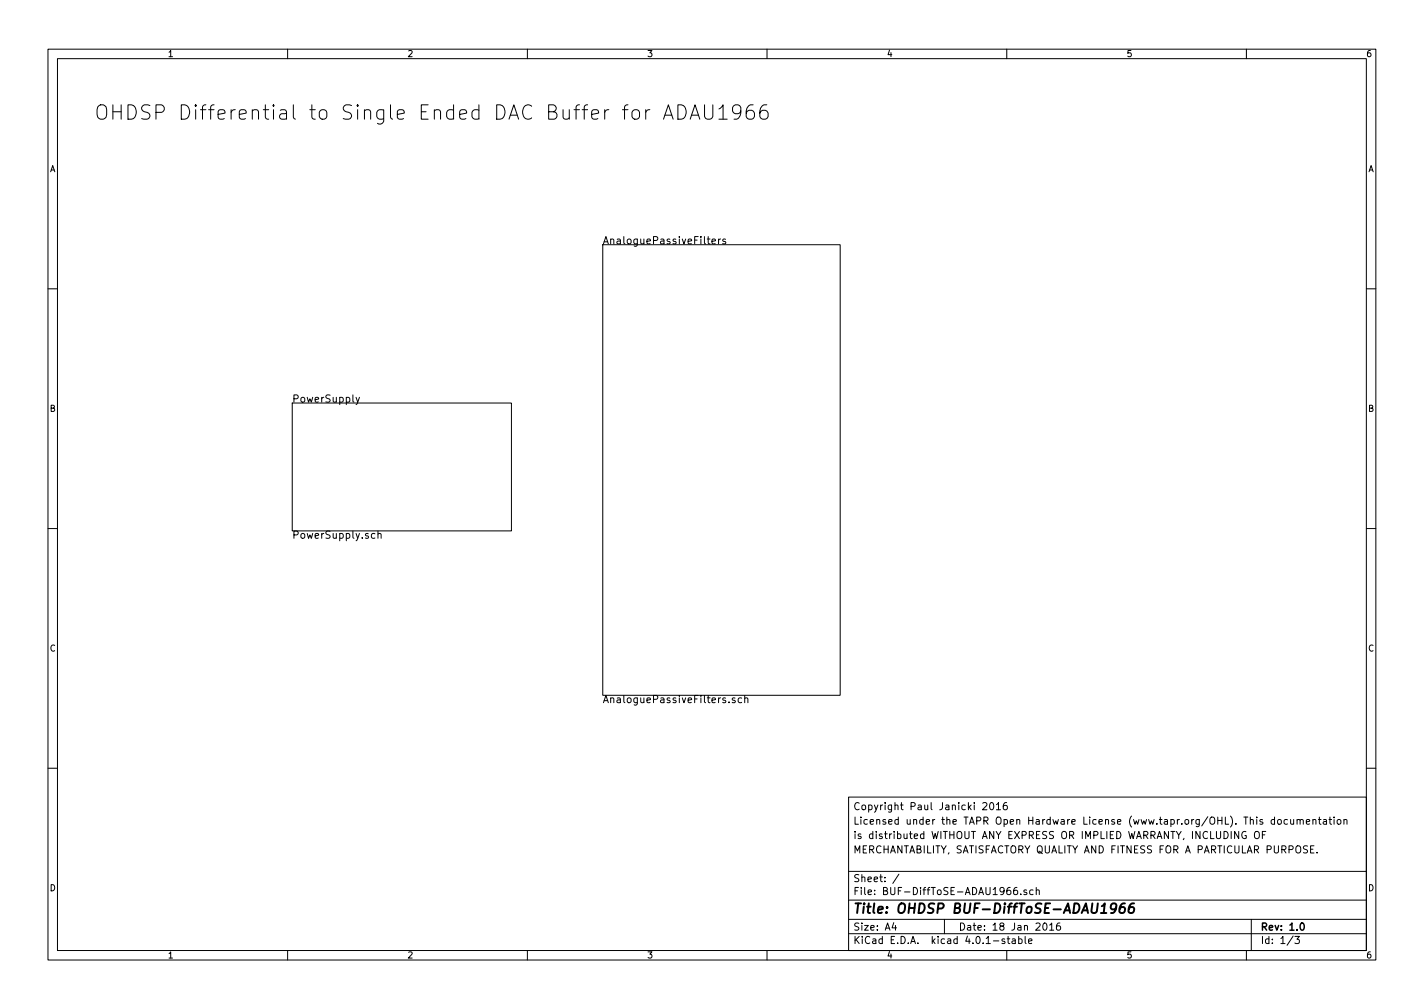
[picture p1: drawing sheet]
<svg xmlns="http://www.w3.org/2000/svg" width="297mm" height="210mm" viewBox="0 0 297 210" stroke-linecap="round" stroke-linejoin="round" font-family="sans-serif">
<g fill="none" stroke="#000" stroke-width=".21">
<path d="M10 10.3h277v189.9h-277zM12 12.2h273v186.1h-273zM60 10.3v1.9M110 10.3v1.9M160 10.3v1.9M210 10.3v1.9M260 10.3v1.9M138.4 24.9l1-3 1 3M138.7 24h1.4M141.4 21.9a1.59 1.59 0 0 1 1.7 .9 1.59 1.59 0 0 1-.6 1.9l-1.1 .2zM144 24.9l1-3 1 3M144.2 24h1.5"/>
<path d="M147 21.9v2.4l.1 .3a.95 .95 0 0 0 1.4 0l.2-.3v-2.4M150 22.7l.5-.4 .3-.4v3M150 24.9h1.7M154.5 23.2l-.1 .2a.95 .95 0 0 1-1.4 0l-.2-.2v-.8l.3-.4 .8-.1 .5 .3a1.97 1.97 0 0 1-.7 2.7h-.6M157.1 21.9a1.22 1.22 0 0 0-1.4 1.3v1.1l.1 .3a.95 .95 0 0 0 1.4 0l.2-.3v-.7l-.3-.4-.9-.2-.5 .6M159.9 21.9a1.22 1.22 0 0 0-1.4 1.3v1.1l.1 .3a.95 .95 0 0 0 1.5 0l.1-.3v-.7l-.3-.4-.8-.2-.6 .6M125.7 51h49.6v94h-49.6zM148.5 50.4l.8-.2-.1-.3h-.5l-.2 .2 .1 .7h.6M149.9 49.9v1M150.3 49.9l-.4 .3M151.3 49.9h-.3l-.3 .2 .1 .2 .5 .1v.4h-.6M10 60.2h2"/>
<path d="M285 60.2h2M61 84.1h45.7v26.6h-45.7zM74.3 82.9l.3 1M75 82.9l-.5 1.3-.2 .2M10 110.3h2M78.2 111.3h-.4l-.3 .3 .1 .6h.6M78.8 111.4l.1-.1a.36 .36 0 0 1 .6 .2v.8M78.8 110.8v1.5M285 110.3h2M153.3 145.6h-.3l-.3 .2 .1 .2 .5 .1v.4h-.6M154.7 145.6h-.4l-.3 .3 .1 .6h.6M155.3 145.7l.1-.1a.36 .36 0 0 1 .6 .2v.8"/>
<path d="M155.3 145.1v1.5M10 160.2h2M177 166.3h108v32h-108zM205 167.6l.6-.2 .3 .4-1 1.1h1M206.6 167.6l.2-.2a.8 .8 0 0 1 .5 .8 .8 .8 0 0 1-.5 .7l-.4-.6zM207.8 167.8l.5-.4v1.5M207.8 168.9h.9M210 167.4l-.5 .1a1.11 1.11 0 0 0-.1 1.3l.5 .1 .2-.1v-.5l-.2-.3h-.5l-.1 .3M258.4 173.4v1.5l-.9-1.5v1.5M259.9 173.5a.69 .69 0 0 0-.9 .7 .69 .69 0 0 0 1 .6v-.5h-.3M261.7 173.7l.3-.3a.53 .53 0 0 1 .7 .5v.5a.51 .51 0 0 1-.8 .4 1.05 1.05 0 0 1-.2-1.1zM263.3 174.1h.5"/>
<path d="M264 173.4h-.7v1.5M265.9 171l-.5-.1-.2 .3v.6l.2 .1h.5M265.9 170.4v1.5M266.6 171.1l.2-.2 .4 .2 .1 .5-.1 .3h-.4l-.2-.1zM268.6 171l-.5-.1-.3 .3 .1 .6 .2 .1h.5M269.2 170.9l.1 1h.3l.2-.1M269.8 170.9v1M270.6 171.1l.2-.2 .3 .1 .1 .9M270.6 170.9v1M271.2 171.1l.2-.2 .4 .1 .1 .9M272.5 171.4l.7-.1v-.3l-.5-.1-.2 .2 .1 .8h.6M272.7 176.5l-.5-.1-.3 .3 .1 .3 .7 .4v.4l-.2 .1-.6-.1"/>
<path d="M273.4 177.1h.5M273.9 171.1l.2-.2 .3 .1 .1 .9M273.9 170.9v1M274.1 176.4h-.7v1.5h.7M274.7 177.8v.1M275 170.9h.6M275.2 170.4v1.3l.4 .2M276.1 171h.6v.9M276.7 171.3l-.5 .1-.2 .2 .2 .3h.5M277.2 170.9h.6M277.4 170.4v1.3l.4 .2M278.3 170.4v.2"/>
<path d="M278.3 170.9v1M279 171.1l.2-.2 .4 .2 .1 .5-.1 .3h-.4l-.2-.1zM280.3 171.1l.2-.2 .4 .1 .1 .9M280.3 170.9v1M285 160.2h2M60 198.3v1.9M110 198.3v1.9M160 198.3v1.9M177 194.8h108M177 191.8h108M177 187.8h108M177 181.8h108"/>
<path d="M186.4 192.5l-.3 1h.9M186.8 193v1M187.5 182.3l-1.3 2M197 191.8v3M209.6 195.9l-.4-.1-.2 .2 .1 .3 .5 .1v.3h-.6M210 198.3v1.9M210.1 195.8h.5M210.3 195.3v1.3l.3 .2M211.2 195.9h.5l.1 .9M211.8 196.2l-.5 .1-.2 .2 .2 .3 .5-.1M212.1 185.1l-.4 .1a1.11 1.11 0 0 0-.1 1.3l.4 .1 .2-.1 .1-.5-.3-.3h-.4l-.2 .3M212.5 195.9l.4-.1 .3 .3-.1 .6h-.6"/>
<path d="M212.5 195.3v1.5M212.9 186.5v.1M213.8 195.3v1.3l.2 .2M214.1 185.7l-.3-.1-.2 .2v.2l.5 .2v.3h-.5M214.6 196.3l.7-.1-.1-.3-.4-.1-.2 .2v.7h.6M215.5 185.7l-.4-.1-.3 .3 .1 .6 .2 .1 .4-.1M216.2 185.7l.2-.1 .3 .1 .1 .9M216.2 185.1v1.5M217.7 192.7l.2-.2a.8 .8 0 0 1 .5 .8 .8 .8 0 0 1-.5 .7l-.4-.5zM218.9 193l.5-.5v1.5M218.9 194h.9M221.1 192.5l-.5 .1a1.11 1.11 0 0 0-.1 1.3l.5 .1 .2-.1v-.5l-.2-.3-.5 .1-.1 .2"/>
<path d="M260 198.3v1.9M261 191.8v6.5M269.7 195.2l-1.2 2M270.1 195.3h.9l-.5 .6 .5 .1v.7l-.2 .1-.7-.1"/>
</g>
<path d="M271.3 192.7l.3-.2a.8 .8 0 0 1 .5 .8 .8 .8 0 0 1-.5 .7l-.4-.5z" fill="none" stroke="#000" stroke-width=".3"/>
<path d="M232.8 189.3l-.1 .2a.65 .65 0 0 1-1 0v-.7a.66 .66 0 0 1 1-.3l.1 .1a1.5 1.5 0 0 1-.7 1.8h-.4M234.6 188.4a.93 .93 0 0 0-1 .9v1l.6 .1 .4-.3 .1-.5-.3-.4a.69 .69 0 0 0-.8 .4M236.6 188.4a.93 .93 0 0 0-1.1 .9v1l.6 .1 .4-.3 .1-.5-.3-.4a.69 .69 0 0 0-.8 .4" fill="none" stroke="#000" stroke-width=".41"/>
<text font-size="4.2" x="19.7" y="25">OHDSP Differential to Single Ended DAC Buffer for ADAU1966</text>
<text font-size="2.8" x="178" y="190.5">Title: OHDSP BUF-DiffToSE-ADAU1966</text>
<g font-size="2.1">
<text x="125.7" y="50.9">AnaloguePassiveFilters</text>
<text x="61" y="84">PowerSupply</text>
<text x="61" y="112.4">PowerSupply.sch</text>
<text x="125.7" y="146.7">AnaloguePassiveFilters.sch</text>
<text x="178" y="172">Licensed under the TAPR Open Hardware License (www.tapr.org/OHL). This documentation</text>
<text x="178" y="169">Copyright Paul Janicki 2016</text>
<text x="178" y="178">MERCHANTABILITY, SATISFACTORY QUALITY AND FITNESS FOR A PARTICULAR PURPOSE.</text>
<text x="178" y="175">is distributed WITHOUT ANY EXPRESS OR IMPLIED WARRANTY, INCLUDING OF</text>
<text x="178" y="184">Sheet: /</text>
<text x="178" y="186.7">File: BUF-DiffToSE-ADAU1966.sch</text>
<text x="178" y="196.9">KiCad E.D.A. kicad 4.0.1-stable</text>
<text x="178" y="194.1">Size: A4</text>
<text x="200" y="194.1">Date: 18 Jan 2016</text>
<text x="263" y="194.1">Rev: 1.0</text>
<text x="263" y="196.9">Id: 1/3</text>
</g>
<g font-size="1.8">
<text x="35" y="11.9">1</text>
<text x="85" y="11.9">2</text>
<text x="135" y="11.9">3</text>
<text x="185" y="11.9">4</text>
<text x="235" y="11.9">5</text>
<text x="285" y="11.9">6</text>
<text x="10.4" y="35.9">A</text>
<text x="285.4" y="35.9">A</text>
<text x="10.4" y="85.9">B</text>
<text x="285.4" y="85.9">B</text>
<text x="10.4" y="135.9">C</text>
<text x="285.4" y="135.9">C</text>
<text x="10.4" y="185.9">D</text>
<text x="285.4" y="185.9">D</text>
<text x="35" y="199.9">1</text>
<text x="85" y="199.9">2</text>
<text x="135" y="199.9">3</text>
<text x="185" y="199.9">4</text>
<text x="235" y="199.9">5</text>
<text x="285" y="199.9">6</text>
</g>
</svg>
